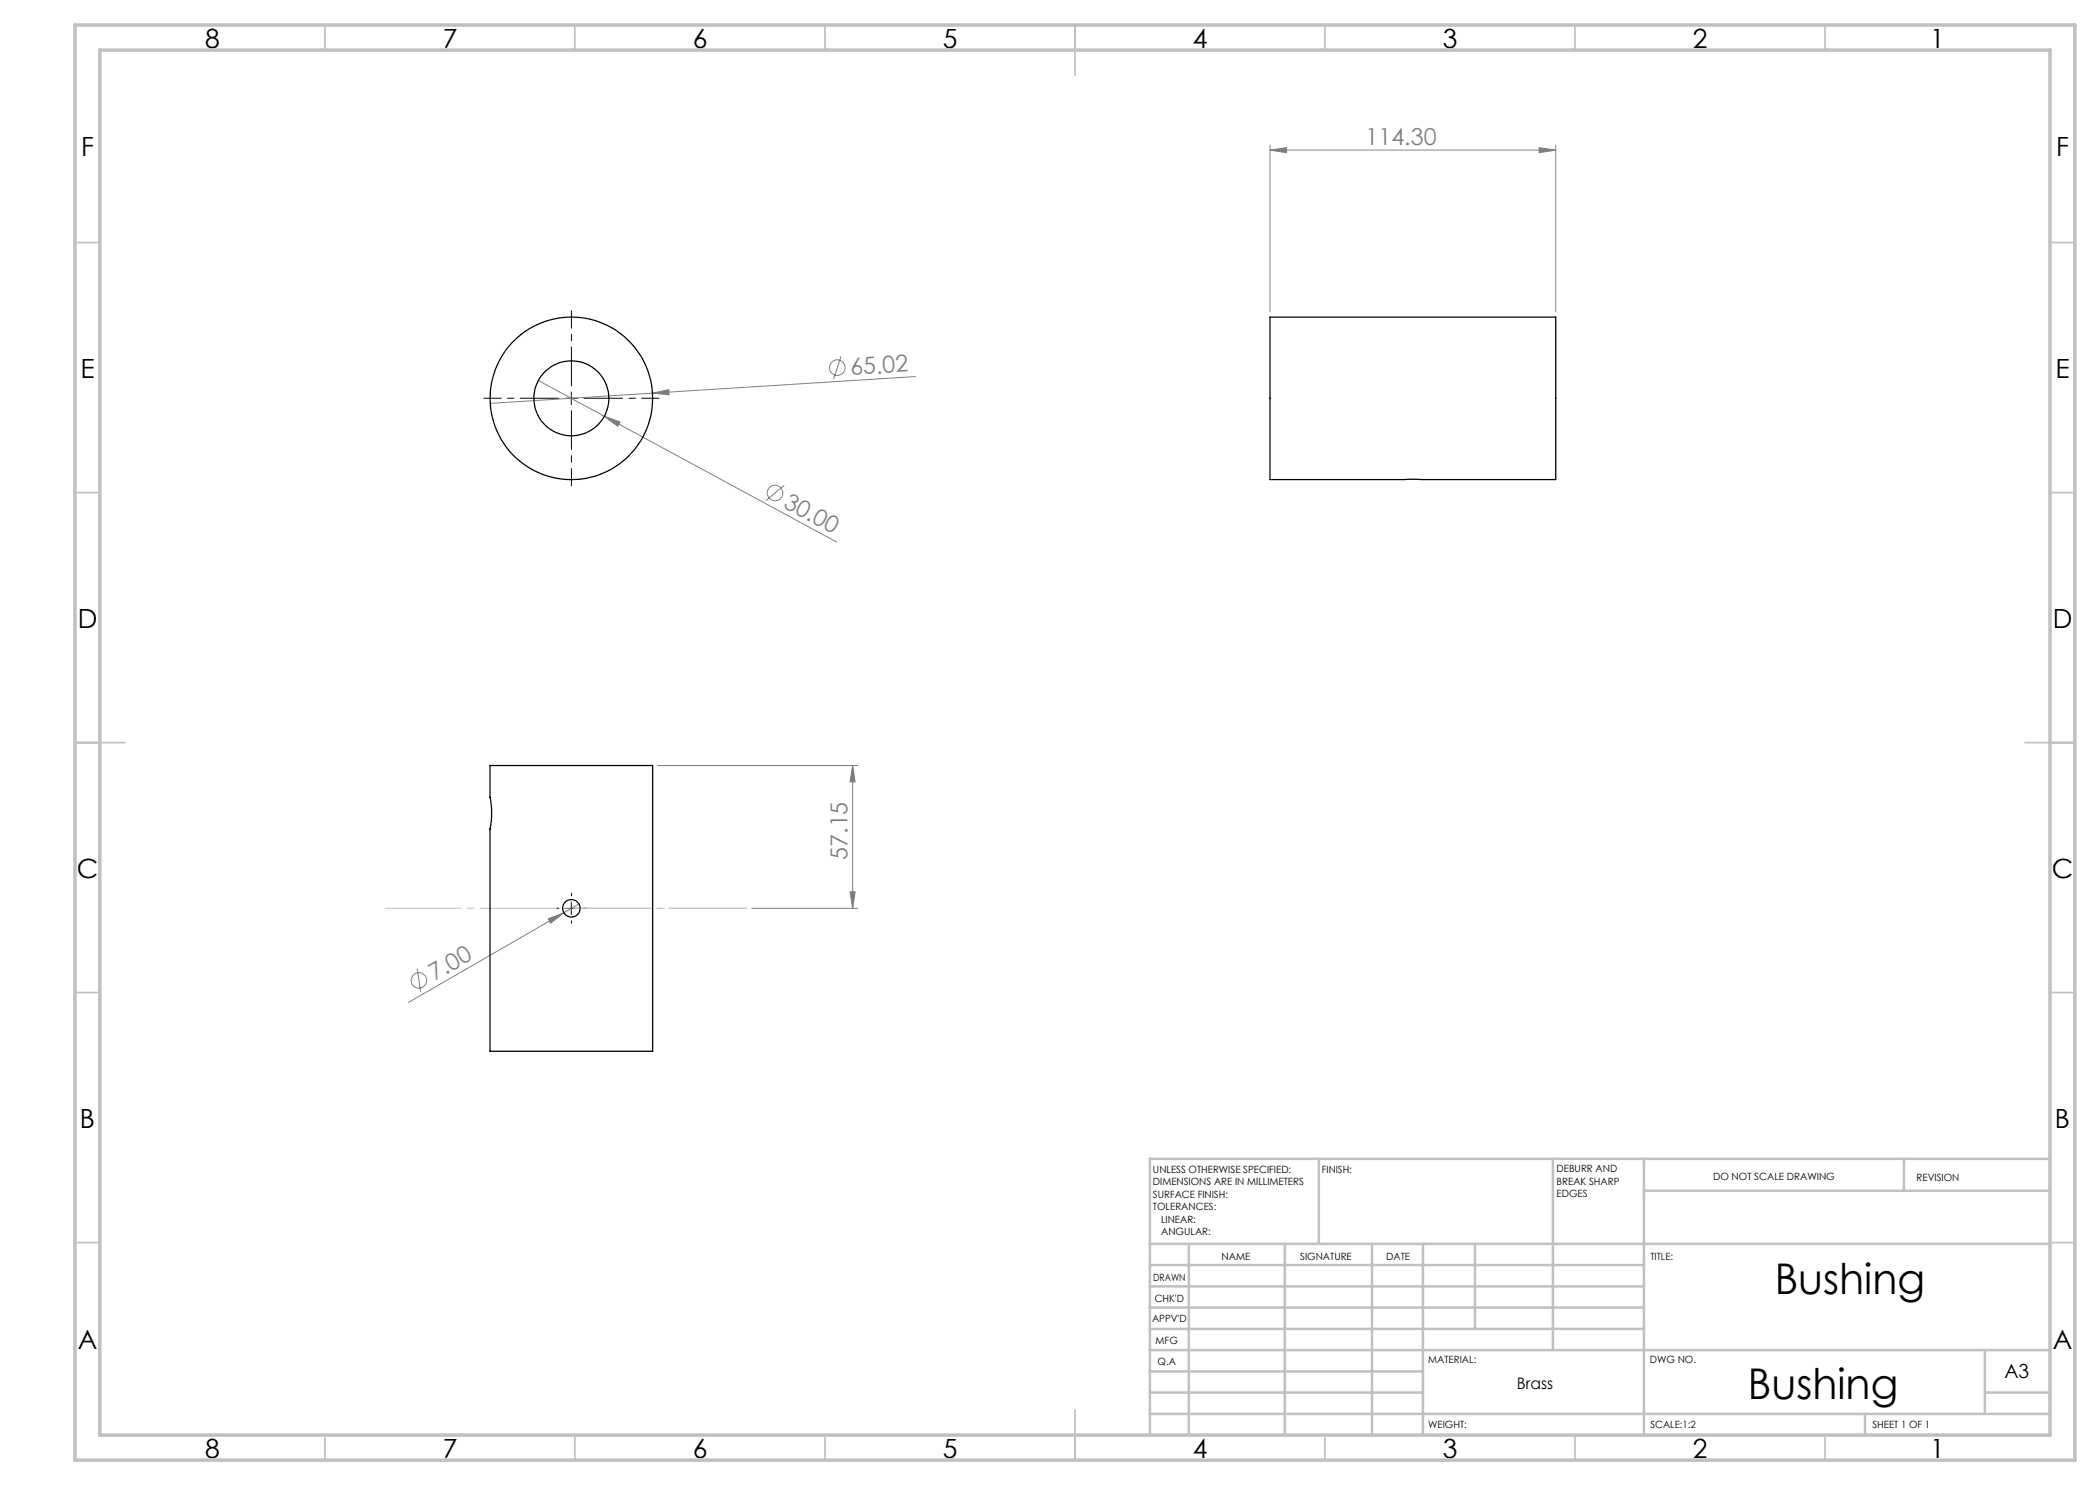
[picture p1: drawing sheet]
<svg xmlns="http://www.w3.org/2000/svg" width="420mm" height="297mm" viewBox="0 0 420 297" stroke-linecap="round" stroke-linejoin="round" font-family="sans-serif">
<g fill="none" stroke="#808080" stroke-width=".2">
<path d="M254 30l3.3-.5v1zM254 29v33.4M254 30h57.1M307.8 29.5l3.3 .5-3.3 .5zM311.1 29v33.4M107.7 76.1l59.6 32.3M130.5 78.6l3.3-.7v1zM130.5 78.6l-32.5 2.1M168.2 71.3l-1.5 4.5M183.1 75.3l-52.6 3.3M120.9 83.3l3.1 1.1-.5 .9zM156.8 97.1l-3.6 3"/>
<path d="M131.5 153.1h40M170.5 153.1v28.6M170.5 153.1l.5 3.3h-1zM170 178.4h1l-.5 3.3zM83.4 193.7l.7 4.7M109.6 183.8l3.1-1.2-2.6 2zM112.7 182.6l-31 17.9M115.8 180.8l-3.1 1.8M150.4 181.7h21.1"/>
<circle cx="167.5" cy="73.5" r="1.55"/>
<circle cx="155" cy="98.6" r="1.55"/>
<circle cx="83.8" cy="196.1" r="1.55"/>
</g>
<path d="M114.3 179.2v-.5M111.8 181.7h-.5M114.3 184.2v.4M116.8 181.7h.5" fill="none" stroke="#000" stroke-width=".2" stroke-dasharray="15.2 1.3 1.3 1.3"/>
<path d="M111.8 79.7h-15M114.3 77.2v-15.1M116.8 79.7h15M114.3 82.2v15" fill="none" stroke="#000" stroke-width=".2" stroke-dasharray="15.2 1.3 1.3 1.3" stroke-dashoffset="7.5"/>
<path d="M113 79.7h2.5M114.3 78.4v2.5M113 181.7h2.5M114.3 180.4v2.5" fill="none" stroke="#000" stroke-width=".2"/>
<path d="M114.3 181.7h35.1" fill="none" stroke="#c0c0c0" stroke-width=".2" stroke-dasharray="15.2 1.3 1.3 1.3" stroke-dashoffset="-.4"/>
<path d="M149.4 181.7h-72.4" fill="none" stroke="#c0c0c0" stroke-width=".2" stroke-dasharray="15.2 1.3 1.3 1.3"/>
<g fill="none" stroke="#c0c0c0" stroke-width=".35">
<path d="M65 5v5M115 5v5M165 5v5M215 5v10M265 5v5M315 5v5M365 5v5M15 48.5h5M410 48.5h5M15 98.5h5M410 98.5h5M15 148.5h10"/>
<path d="M405 148.5h10M15 198.5h5M410 198.5h5M15 248.5h5M410 248.5h5M65 287v5M115 287v5M165 287v5M215 282v10M265 287v5M315 287v5M365 287v5"/>
</g>
<g fill="none" stroke="#c0c0c0" stroke-width=".5">
<path d="M263.8 231.8v17M310.6 231.8v38.2M328.8 231.8v55.2M328.8 238.2h81.2M380.8 231.8v6.4M410 231.8h-180v55.2M230 248.8h180M230 257.3h98.8M230 253h98.8M237.8 248.8v38.2M257 248.8v38.2M274.4 248.8v38.2"/>
<path d="M284.6 248.8v38.2M295 248.8v17M230 265.8h98.8M230 261.5h98.8M230 278.5h54.6M230 274.3h54.6M230 270h180M397 278.5h13M397 270v12.8M230 282.8h180M373 282.8v4.2"/>
</g>
<path d="M15 5h400v287h-400zM20 10h390v277h-390z" fill="none" stroke="#c0c0c0" stroke-width=".7"/>
<g fill="#808080">
<path d="M130.5 78.6l3.3-.7v1z"/>
<path d="M109.6 183.8l3.1-1.2-2.6 2z"/>
<path d="M120.9 83.3l3.1 1.1-.5 .9z"/>
<path d="M170.5 153.1l.5 3.3h-1zM170 178.4h1l-.5 3.3z"/>
<path d="M307.8 29.5l3.3 .5-3.3 .5zM254 30l3.3-.5v1z"/>
</g>
<g fill="none" stroke="#000" stroke-width=".25">
<path d="M254 63.4h57.1v32.5h-57.1zM98 153.1h32.5v57.2h-32.5v-44.5a16 16 0 0 0 0-6.3z"/>
<circle cx="114.3" cy="79.7" r="16.3"/>
<circle cx="114.3" cy="79.7" r="7.5"/>
<circle cx="114.3" cy="181.7" r="1.75"/>
</g>
<g font-size="8.5">
<text x="354.9" y="258.8">Bushing</text>
<text x="349.6" y="279.7">Bushing</text>
</g>
<g font-size="5.3">
<text x="41" y="9.5">8</text>
<text x="88.5" y="9.5">7</text>
<text x="138.5" y="9.5">6</text>
<text x="188.5" y="9.5">5</text>
<text x="238.5" y="9.5">4</text>
<text x="288.5" y="9.5">3</text>
<text x="338.5" y="9.5">2</text>
<text x="386" y="9.5">1</text>
<text x="16.2" y="31.3">F</text>
<text x="411.2" y="31.3">F</text>
<text x="16.1" y="75.5">E</text>
<text x="411.1" y="75.5">E</text>
<text x="15.5" y="125.5">D</text>
<text x="410.5" y="125.5">D</text>
<text x="15.4" y="175.5">C</text>
<text x="410.4" y="175.5">C</text>
<text x="16" y="225.5">B</text>
<text x="411" y="225.5">B</text>
<text x="15.5" y="269.8">A</text>
<text x="410.5" y="269.8">A</text>
<text x="41" y="291.5">8</text>
<text x="88.5" y="291.5">7</text>
<text x="138.5" y="291.5">6</text>
<text x="188.5" y="291.5">5</text>
<text x="238.5" y="291.5">4</text>
<text x="288.5" y="291.5">3</text>
<text x="338.5" y="291.5">2</text>
<text x="386" y="291.5">1</text>
</g>
<g font-size="4.7" fill="#808080">
<text x="273.1" y="29">114.30</text>
<text x="170.1" y="75.1" transform="rotate(-4 170.1 75.1)">65.02</text>
<text x="156.5" y="101.3" transform="rotate(28 156.5 101.3)">30.00</text>
<text x="169.5" y="172" transform="rotate(-90 169.5 172)">57.15</text>
<text x="86.9" y="196.3" transform="rotate(-30 86.9 196.3)">7.00</text>
</g>
<text font-size="3.9" x="400.9" y="275.5">A3</text>
<text font-size="3.2" x="303.4" y="277.9">Brass</text>
<g font-size="2">
<text x="230.6" y="234.6">UNLESS OTHERWISE SPECIFIED:</text>
<text x="230.6" y="237.1">DIMENSIONS ARE IN MILLIMETERS</text>
<text x="230.6" y="239.6">SURFACE FINISH:</text>
<text x="264.4" y="234.6">FINISH:</text>
<text x="311.3" y="234.5">DEBURR AND</text>
<text x="311.3" y="237">BREAK SHARP</text>
<text x="311.3" y="239.5">EDGES</text>
<text x="342.6" y="236">DO NOT SCALE DRAWING</text>
<text x="383.3" y="236.2">REVISION</text>
<text x="230.6" y="242.1">TOLERANCES:</text>
<text x="232.2" y="244.6">LINEAR:</text>
<text x="232.2" y="247.1">ANGULAR:</text>
<text x="244.3" y="252">NAME</text>
<text x="260" y="251.9">SIGNATURE</text>
<text x="277.2" y="251.9">DATE</text>
<text x="330.1" y="251.9">TITLE:</text>
<text x="230.6" y="256.1">DRAWN</text>
<text x="230.9" y="260.3">CHK'D</text>
<text x="230.4" y="264.4">APPV'D</text>
<text x="231.1" y="268.8">MFG</text>
<text x="231.5" y="273">Q.A</text>
<text x="285.6" y="272.5">MATERIAL:</text>
<text x="330" y="272.5">DWG NO.</text>
<text x="285.6" y="285.5">WEIGHT:</text>
<text x="330.1" y="285.6">SCALE:1:2</text>
<text x="374.5" y="285.6">SHEET 1 OF 1</text>
</g>
</svg>
